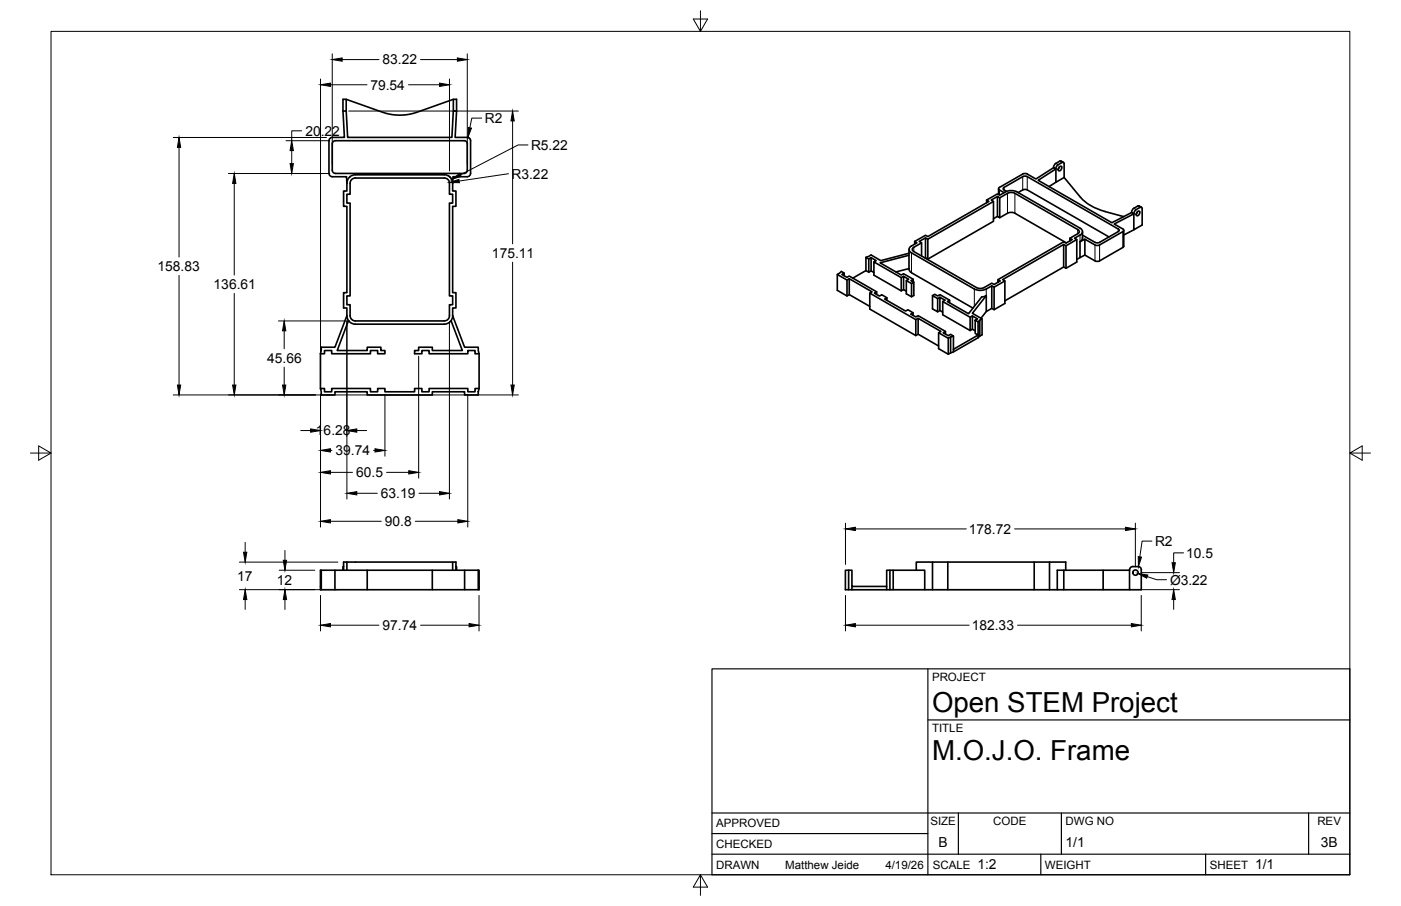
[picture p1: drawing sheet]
<svg xmlns="http://www.w3.org/2000/svg" width="432mm" height="279mm" viewBox="0 0 432 279" stroke-linecap="round" stroke-linejoin="round" font-family="sans-serif">
<!-- layer: Visible -->
<g fill="none" stroke="#000" stroke-width=".51">
<path d="M105.7 34.2v-3.6h1l11.1 4a16 16 0 0 0 10.8 0l11.1-4h1v3.6M105.7 34.2l.5 8.2h-3.8a1.01 1.01 0 0 0-1 1v10.1a1.04 1.04 0 0 0 1 1h4.4l.1 2M105.7 34.2h1M106.7 34.2l.4 8.2h32.2l.4-8.2M106.7 30.6v3.6M139.7 30.6v3.6h1M140.7 34.2l-.4 8.2h3.7a1.01 1.01 0 0 1 1 1v10.1a1.04 1.04 0 0 1-1 1h-4.4l-.1 2M102.7 43.7l.7-.3h39.6a1.01 1.01 0 0 1 1 1v8.1a1.01 1.01 0 0 1-1 1h-39.6a1.01 1.01 0 0 1-1-1v-8.1zM106.9 56.5v2.4h-1v4.7h1v26.7h-1v4.7h1v2.4M107.9 54.5h-.1M109.5 54.9h27.4M109.5 53.9h27.4"/>
<path d="M109.5 53.9a2.61 2.61 0 0 0-2.6 2.6M109.5 54.9l-.8 .2-.7 1-.1 3.8h-1v2.7h1v28.6h-1v2.8h1l.1 3.8 .7 1 .8 .2h27.4l.8-.2 .6-.6 .2-.8v-3.4h1v-2.8h-1v-28.6h1v-2.7h-1v-3.8l-.8-1-.8-.2M136.9 53.9a2.61 2.61 0 0 1 2.6 2.6M138.6 54.5h.1M139.5 56.5v2.4h1v4.7h-1v26.7h1v4.7h-1v2.4M307.8 58.2v1.8M308.1 58.6l1.4 .8M309.5 58.6l-.3-.4 .3-.4 5.7-3.3 1.1-.2 28.6 16.5-.2 .6-5.8 3.3M309.5 58.6l.7 .4M309.8 59.2l-1.7 1-.7-.4-3.3 1.9 .7 .4-18.8 10.9-.8-.4-3.3 1.9M309.8 59.2l1-.4h1.2l1.5 .4M313.5 59.2l19.4 11.2a1.13 1.13 0 0 1 .8 1 1.13 1.13 0 0 1-.8 1.1l-1.7 1 .7 .4-3.4 1.9-.7-.4-18.8 10.8 .7 .4-3.3 2-.7-.4a5.2 5.2 0 0 1-4.4 1.3l-1-.4-19.4-11.1a1.13 1.13 0 0 1-.7-1.1 1.13 1.13 0 0 1 .7-1.1"/>
<path d="M313.8 59.4a2.8 2.8 0 0 1 2.5-1l25.5 14.7M315.2 53.7l.7-.2 .7 .2M315.2 53.7l-7.1 4.1-.3 .4 .3 .4M316.6 53.7l2.7 1.5 5.4-3.5 .7 .4-5.4 3.5 22.7 13.1 6.1-3.1 .7 .4-6.1 3.1 2.7 1.5 .2 .6-7.4 4.3M325.4 52v.1M325.4 52.1v4.1M326.5 51.5l.4-.3a.77 .77 0 0 1 .2 1 .77 .77 0 0 1-.9 .3zM326.5 51.4l-.4 .7M326.6 49.7a2.25 2.25 0 0 0-1.9 1.9v.1M326.6 49.7h.5l.7 .4M327.3 50.1a2.26 2.26 0 0 0-1.9 1.9M327.3 50.1h.5l.2 .4v4.2l5 6.2a14.9 14.9 0 0 0 7.6 4.3l5.7 1.6"/>
<path d="M328 54.7l-4.7 2.8M267.8 79.9l-.9-.5v4M268.5 79.5l-.7 .4v4M280.2 76.9v6.1l.2 .6 .5 .5M280.2 78.7l-8.9 2.3 6.5 3.8 .7-.4 3 1.7v.8M280.2 78.1l-8.7 2.3-3-1.8-1.6 .8M281.9 74.5l.7 .4-1.7 1M281.9 74.5v.8M284 74.9l-2.7 1.6v.8l19.7 11.4 .9 .3 1-.1 2.8-1.6 .7 .4 1.9-1.1-.7-.4v.8M285.2 73.4l-1.9 1.1 .7 .4v4.1M286 73.8l-.8-.4-.1 6.2M304.1 61.7v.8"/>
<path d="M306.2 62.1l-20.2 11.7v6.1l-.8-.4M307.4 66.7l.7 .4v-6.1l2.8-1.6h1.5l19.8 11.4 .4 .5-.4 .8M307.4 60.6l-1.9 1.1 .7 .4v6.1l-20.2 11.7M308.1 61l-.7-.4v6.1l-1.2 .7M310.5 65.8l-2.4 1.3M310.5 65.8l.9-.3 1.4 .3M312.8 65.8l15.9 9.1M327.8 75.4v6.9M328.5 75.8v6.9M329.8 74.3v-.8l.7 .4-2 1.1-.7-.4-20.2 11.6M331.9 73.9v6.9l-3.4 1.9-.7-.4-18.1 10.5M332.1 72.1l-2.3 1.4"/>
<path d="M332.9 74.5l1.5-.7 3.1 1.7 .7 .2 .7-.2M332.9 79.4l-1 .6M333.6 72.5l3.9 2.2 .7 .2 .7-.2M333.6 73.3v.1M333.6 71.4v2.1M333.7 73.5l-.2 .5-.6 .5M334.4 73.8v4.9l-1.5 .7v-4.9M334.4 78.7l3.1 1.8 .7 .1 .7-.1M346.4 71l-.2 5.2-7.3 4.3M348.8 65.5v.1M349.5 70.9l-3.1 1.6M349.5 64.2l-.5 .5-.2 .7"/>
<path d="M349.5 65.9v-.4a2.63 2.63 0 0 1 2.1-1.6l.4 .5v5l-2.5 1.5v-5M350.6 65.3l.4-.2a.77 .77 0 0 1 .2 .9 .77 .77 0 0 1-1 .4zM350.6 65.3l-.4 .7M351.8 63.9l-1-.4-1.3 .7M106.9 97.4l-3.7 9.7h-4.2l-.2 2M106.9 97.4a2.61 2.61 0 0 0 2.6 2.6h27.4a2.61 2.61 0 0 0 2.6-2.6M107.4 98.9l-3.5 9.2h9.3v-1h4.2v1h1.2v1h-2.2v-1h-2.2v1h-12v-1h-2.2v1h-1.2M139.5 97.4l3.7 9.7h4.2l.3 2h-1.3v-1h-2.2v1h-12v-1h-2.2v1h-2.2v-1h1.2v-1h4.2v1h9.3l-3.5-9.2M258.1 84.6v4.9l2.9 1.8 .7-.5 6.4 3.7M260.2 85v-.8l-.9-.5-1.2 .9 2.9 1.8 .7-.4 7.1 4-.7 .4 14.2 8.2 .7-.4 7 4-.7 .4 3 1.7 .7-.4M260.2 84.2l-.7 .4 1.5 .9 .7-.4 8.5 4.9v.8M261 86.4v4.9"/>
<path d="M261.7 86v4.8M268.1 90.4v4.9l14.2 8.2 .7-.4 6.3 3.6M269.3 84l-.8-.5-.7 .4-.9-.5-4.1 2.4M269.3 80.8l.7-.4-1.5-.9v4M270.2 90l-.7 .4 1.6 .9 .7-.4 1.5 .9v.8M273.3 91.8l-.7 .4 6.5 3.7 .7-.4 1.6 1v.8M277.8 85.6l-8.5-4.8v4.1l8.5 4.8 .7-.4 .8 .5M278.5 85.2l-.7 .4v4.1M279.3 86.5l.8-.4-1.6-.9v4.1M280.2 82.8l-4.1 1.1M280.9 84.1l19 10.9M281.4 96.5l-.7 .4 1.6 .8 .7-.4 8.4 4.9v.8"/>
<path d="M281.5 86.1l-.7 .4 .8 .5v4.1l-.7 .4-1.6-.9v-4.1l1.6 .9M281.6 87l-.7 .4v4.1M282.3 98.6v4.9M283 98.2v4.9M287.4 91.2l1.6 .9M289.7 91.7l-.7 .4v4.1l-1.6-.9v-4.1l.7-.4 .9 .5 .7-.4 3 1.7v.8M289.7 95.8l.9 .5M290.6 93l.7-.4-1.6-.9v4.1l-.7 .4M299.7 97.4l-.7 .4v4.1l-8.4-4.8v-4.1l8.4 4.8M300.6 98.7l.9 .6v4l-.9-.5v-4.1l.7-.4-1.6-.9v4.1l-.7 .4M302 98.7v5M302.7 98.3v5l-1.2 .9-9.2 5-3-1.7v-4.9"/>
<path d="M304 91.2l-4.3 5.4 3 1.7-1.2 1M304 91.2v4.9M304 91.2l-1.4 .4-4.1 5.2-6.5-3.8 .7-.4M305.7 88.2v6.9M306.4 88.6v6.9M309.7 86.6v7l-3.3 1.9-.7-.4-1.7 1-1.7 2M98.8 119.8h1.2v1h2.2v-1h12v1h2.2v-1h2.2v1h9.2v-1h2.2v1h2.2v-1h12v1h2.2v-1h1.3l-.3 2h-4.2v-1h-10v1h-20v-1h-10v1h-4.2zM98.8 109.1v10.7M147.7 109.1v10.7M291.4 102.2l-.7 .4 1.6 .9 .7-.4 .9 .5v4.1M292.3 104.3v4.9M293 103.9v4.9"/>
<path d="M293.9 103.6l-.9 .3M293.9 107.7v.8M299.7 101.5l.9 .5M301.5 104.2v-.9l-7.6 4.4M98.8 175.9h48.9v6h-48.9zM99 175.9v6M103.2 175.9v6M105.9 174.7h-.2v1.2M106.9 175.9v-2.6h33.6v2.6M106.9 173.3h-1v2.6M113.2 175.9v6M133.2 175.9v6"/>
<path d="M139.5 173.3v2.6M140.5 174.7h.2v1.2M143.2 175.9v6M147.4 175.9v6M261.6 175.9v6M274.3 175.9v6M275.3 175.9v6M282.4 175.9v-2.6h46.1v2.6M287.4 173.3v8.6M292.1 173.3v8.6M318.7 173.3v8.6M323.5 173.3v8.6"/>
<path d="M340 175.9v6h-12.1M348.1 175.7l-22.2 .2v6h2v-6M349.1 174.7h1.7M349.2 174.7a1.01 1.01 0 0 0-1.1 1M350.8 174.7a1.01 1.01 0 0 1 1 1M351.7 175.7v6.2h-3.6v-6M262.6 180.8v1.1M273.3 180.8v1.1M285 181.9v-6h-11.7v4.9h-10.7v-4.9h-2v6h65.3M340 181.9h8.1"/>
<circle cx="350" cy="176.6" r=".81"/>
</g>
<!-- layer: Visible Narrow -->
<g fill="none" stroke="#000" stroke-width=".31">
<path d="M308.1 58.6v1.6M309.5 57.8v.8M310.5 59.6v6.2M312.8 59.6v6.2M315.2 54.5v4.1M316.6 54.5v4.1M324.7 51.6l.7 .4M325.4 50.4l.7 .4M326.6 49.7l.7 .4M280.9 78v6.1M281.6 76.3v1.3M332.1 70.8v1.3"/>
<path d="M332.9 72.5v2M337.5 75.5v5M338.9 75.5v5M344.6 70.6v.8M346.1 71.4v4.9M348.8 65.5l.7 .4M349.5 64.2l.7 .4M350.6 63.6l.7 .4M300.3 89.1v5.4M304 89.1v2.1"/>
</g>
<!-- layer: Border -->
<path d="M15.7 9.7h400.3v260.1h-400.3zM215.9 3.3v6.4l-2.2-3.8h4.4l-2.2 3.8M9.4 139.7h6.3l-3.8-2.2v4.4l3.8-2.2M416 139.7l3.8 2.2v-4.4l-3.8 2.2h6.4M215.9 269.8l2.2 3.8h-4.4l2.2-3.8v6.3" fill="none" stroke="#000" stroke-width=".31"/>
<!-- layer: Titleblock -->
<path d="M219.4 206.3h196.6v63.5h-196.6zM286 206.3v63.5M286 222h130M219.4 257.1h66.6M219.4 250.7h196.6M295.4 250.7v12.7M327.1 250.7v12.7M403.3 250.7v12.7M219.4 263.4h196.6M320.8 263.4v6.4M371.6 263.4v6.4" fill="none" stroke="#000" stroke-width=".36"/>
<!-- layer: FD_Dimensions -->
<g fill="none" stroke="#000" stroke-width=".31">
<path d="M102.4 16.6v34.1M105.5 18.4h11.3M129.6 18.4h11.4M144 16.6v34.1M98.8 24.4v93.6M101.8 26.1h11.3M107.5 34.2h52.3M125.9 26.1h9.6M138.5 24.4v28.3M148.5 36.4h-3.1l-.6 3M158 37.3v37.9M53.4 42.4h47.2"/>
<path d="M55.2 45.4v33.9M70.4 53.5h31.2M72.2 56.6v28.2M88.1 43.4h13.5M89.9 46.4v4.1M93 40.3h-3.1v3.1M138 54.1l1.1 1 .4 1.4M144.2 42.4l.6 .3 .2 .7M156.7 53.6l-15.2 2.2M162.7 44.7h-3l-17.8 9.2M55.2 84.9v33.8M72.2 90.5v28.2"/>
<path d="M85.8 99h21.9M106.9 99.1v54.8M138.5 99.1v54.8M158 80.9v37.8M87.6 102v5.6M87.6 113.2v5.5M129 109.9v37.5M53.4 121.8h106.4M92.7 132.8h3M98.8 121.6v40.9M101.8 138.9h.5M110 132.8h3"/>
<path d="M115.1 138.9h.5M118.6 121.6v19.1M144.2 121.6v40.9M101.8 145.7h6.8M110 152.1h6.3M119.1 145.7h6.9M129.1 152.1h6.4M73.8 173.4h30.3M75.6 167.3v3M86 175.9h11M87.8 169.8v3M101.8 160.8h15.7"/>
<path d="M128 160.8h13.1M260.6 161.3v12.8M263.6 163.1h34.2M312.7 163.1h34.2M349.9 161.3v13.5M351.7 176.6h11.8M353.6 177.8l2.9 1h3M355 166.9h-3l-.7 4.8M364.8 170.5h-3.1v3M73.8 181.8h30.3M75.6 184.9v3M87.8 184.9v3"/>
<path d="M98.8 183.6v11M101.8 192.8h15M129.6 192.8h15M147.6 183.6v11M260.6 183.6v11M262.4 181.8h101.1M263.6 192.8h35.1M313.6 192.8h35.1M351.7 183.6v11M361.7 184.9v3"/>
</g>
<g fill="#000" stroke="#000" stroke-width=".31">
<path d="M102.4 18.4l3.1-.5v1zM141 17.9l3 .5-3 .5zM98.8 26.1l3-.5v1zM135.5 25.6l3 .5-3 .5zM144.3 39.3l1 .2-1.1 2.9zM158 34.2l.5 3.1h-1zM55.2 42.4l.5 3h-1zM72.2 53.5l.5 3.1h-1zM89.4 50.5h1l-.5 3zM89.9 43.4l.5 3h-1zM138.5 56.3l2.9-1 .2 1zM139.2 55.3l2.5-1.8 .5 .9z"/>
<path d="M54.7 118.7h1l-.5 3.1zM71.7 118.7h1l-.5 3.1zM87.1 118.7h1l-.5 3.1zM87.6 99l.5 3h-1zM157.5 118.7h1l-.5 3.1zM95.7 132.3l3.1 .5-3.1 .5zM98.8 138.9l3-.5v1zM106.9 132.8l3.1-.5v1zM115.6 138.4l3 .5-3 .5zM98.8 145.7l3-.5v1zM106.9 152.1l3.1-.5v1zM126 145.2l3 .5-3 .5z"/>
<path d="M135.5 151.6l3 .5-3 .5zM75.1 170.3h1l-.5 3.1zM87.3 172.8h1l-.5 3.1zM98.8 160.8l3-.5v1zM141.1 160.3l3.1 .5-3.1 .5zM260.6 163.1l3-.5v1zM346.9 162.6l3 .5-3 .5zM350.8 171.7l1 .1-.9 3zM350.7 176.8l3.1 .5-.4 1zM361.2 173.5h1l-.5 3.1zM75.6 181.8l.5 3.1h-1zM87.8 181.8l.5 3.1h-1z"/>
<path d="M98.8 192.8l3-.5v1zM144.6 192.3l3 .5-3 .5zM260.6 192.8l3-.5v1zM348.7 192.3l3 .5-3 .5zM361.7 181.8l.5 3.1h-1z"/>
</g>
<g font-size="8.5">
<text x="287.3" y="219.5">Open STEM Project</text>
<text x="287.3" y="234.5">M.O.J.O. Frame</text>
</g>
<g font-size="4.3">
<text x="117.9" y="19.9">83.22</text>
<text x="114.2" y="27.6">79.54</text>
<text x="94.1" y="41.8">20.22</text>
<text x="149.4" y="38">R2</text>
<text x="163.7" y="46.2">R5.22</text>
<text x="157.6" y="55.1">R3.22</text>
<text x="48.5" y="83.6">158.83</text>
<text x="151.6" y="79.5">175.11</text>
<text x="65.8" y="89.2">136.61</text>
<text x="82.3" y="111.9">45.66</text>
<text x="97.4" y="134.3">16.28</text>
<text x="103.4" y="140.4">39.74</text>
<text x="109.8" y="147.2">60.5</text>
<text x="117.4" y="153.6">63.19</text>
<text x="118.6" y="162.2">90.8</text>
<text x="298.6" y="164.6">178.72</text>
<text x="356" y="168.4">R2</text>
<text x="365.6" y="172">10.5</text>
<text x="73" y="179.1">17</text>
<text x="85.3" y="180.4">12</text>
<text x="360.6" y="180.3">Ø3.22</text>
<text x="117.9" y="194.3">97.74</text>
<text x="299.5" y="194.3">182.33</text>
<text x="289.3" y="261.2">B</text>
<text x="328.4" y="261.2">1/1</text>
<text x="407.1" y="261.2">3B</text>
<text x="301.2" y="268.1">1:2</text>
<text x="386.8" y="268.1">1/1</text>
</g>
<g font-size="3.5">
<text x="287.3" y="210.1">PROJECT</text>
<text x="287.3" y="225.8">TITLE</text>
<text x="220.7" y="255.2">APPROVED</text>
<text x="286.7" y="254.5">SIZE</text>
<text x="306.1" y="254.5">CODE</text>
<text x="328.4" y="254.5">DWG NO</text>
<text x="406" y="254.5">REV</text>
<text x="220.7" y="261.5">CHECKED</text>
<text x="220.7" y="267.9">DRAWN</text>
<text x="242" y="267.9">Matthew Jeide</text>
<text x="272.9" y="267.9">4/19/26</text>
<text x="287.5" y="267.9">SCALE</text>
<text x="322.1" y="267.9">WEIGHT</text>
<text x="372.9" y="267.9">SHEET</text>
</g>
</svg>
